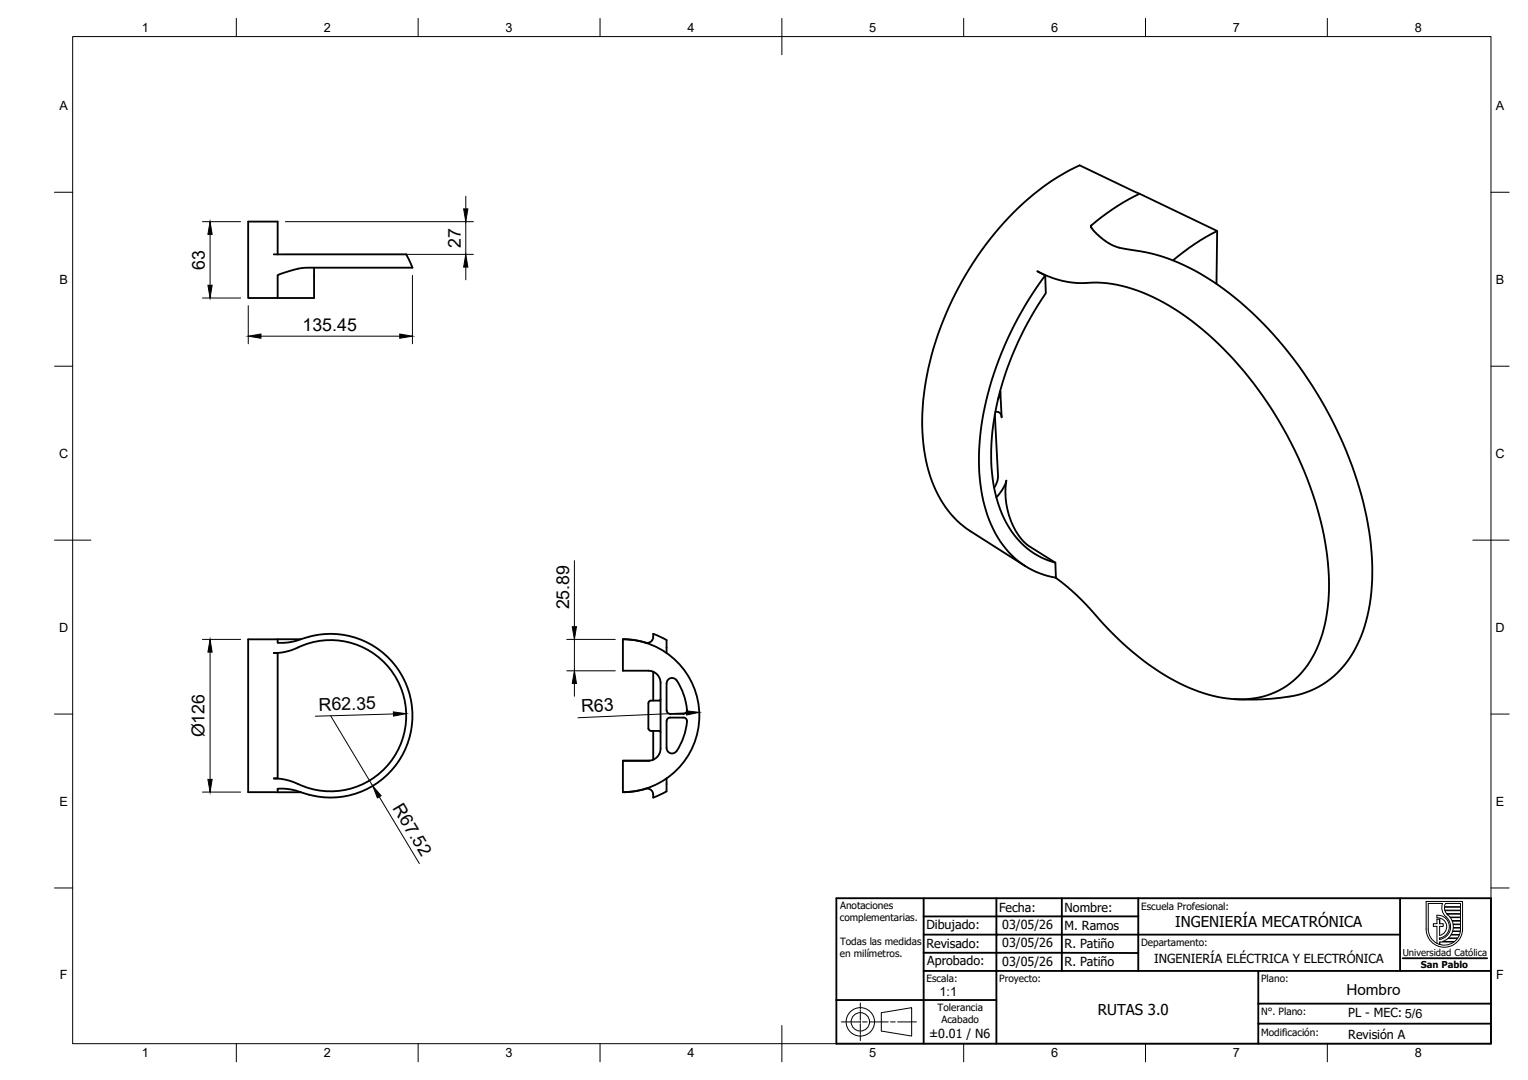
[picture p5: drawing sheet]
<svg xmlns="http://www.w3.org/2000/svg" width="420mm" height="297mm" viewBox="0 0 420 297" stroke-linecap="round" stroke-linejoin="round" font-family="sans-serif">
<!-- layer: Visible -->
<g fill="none" stroke="#000" stroke-width=".51">
<path d="M313.4 53.3a50.1 50.1 0 0 0-13.4 8.9l.4 .9 1.4 1.5 3.6 2.6 2.1 .9 3.9 .7a49.1 49.1 0 0 1 22 8.5 102.4 102.4 0 0 1 34 40.5 90.9 90.9 0 0 1 9.9 41.6 39.1 39.1 0 0 1-7.9 23.9 24.3 24.3 0 0 1-17.3 8.6l-5.1 .4h-7.7M75.3 70h36.4l1.7 3.6h-28.9l-2.7 .3-3.9 1.2-1.5 .6-.1 6.3M76.3 70v-9.1h-8.1v21.1h18.2v-8.4M287.4 75.8l.2 4.9a82.4 82.4 0 0 0-15.1 43.2 37.6 37.6 0 0 0 6 22.7 20.9 20.9 0 0 0 11.7 8.2M334.5 78.1l.2-14.6-37.8-18a71.8 71.8 0 0 0-29.3 26.7 83.2 83.2 0 0 0-14 44.9 39.3 39.3 0 0 0 7.1 23.3l2.4 2.8 2.8 2.3 16 10.2M334.7 63.5a61.4 61.4 0 0 0-12.2 8.1M273.6 114l.8 16.8a5.6 5.6 0 0 1-1 3.3M274.4 109.8l.5-1.1 .2-1.1 .3 7.2a1.37 1.37 0 0 0-1.7-1.5M274 136.8l1.7-2.2 1-2.4-.2 3.4 .2 3.1 .8 3.1 1.1 2.9 1.9 3.2 1.9 1.9 7.8 5 .1 4.1a23.3 23.3 0 0 1-17.8-14.6 51.7 51.7 0 0 1-2.4-28.6 93.7 93.7 0 0 1 17.3-39.9l-2.1-1.2 2.9 1.4 3.6 1.2 2.9 .5 3.5 .2a32.9 32.9 0 0 1 17.5 3.2 78.9 78.9 0 0 1 30.3 26.1 99.8 99.8 0 0 1 19.1 47.7 45.9 45.9 0 0 1-3.6 24.7 22.3 22.3 0 0 1-23.9 12.5 50.6 50.6 0 0 1-25.2-12 140.4 140.4 0 0 1-13.1-13.1l-4.5-4.5-4.6-3.6M75.3 179.6l2.6-.2 2.7-.8a20.9 20.9 0 0 1 31.1 18.3 20.9 20.9 0 0 1-31.1 18.2l-2.7-.8-2.6-.2h1v-34.5zM76.3 175.8v.9l.4 .1 2.8-.1 3.2-.9a22.5 22.5 0 0 1 30.7 19.8 22.5 22.5 0 0 1-28.5 22.9M82.7 175.8h-14.5v42.1h14.5"/>
<path d="M171.3 175.8a15.5 15.5 0 0 1 6.4 1l.8-.1 .7-.5 .4-.7v-1.2l2.7 1.2 1 .6v3.5M179 192.7l-.5 .2-.2 .5v6.9l.2 .5 .5 .2M179.6 184.7v8M181.6 192.3l-.3 .4h-2.3M183.3 198.4v7.3a1.49 1.49 0 0 0 1.1 1.5 1.49 1.49 0 0 0 1.6-.6M183.3 198.3a1.01 1.01 0 0 1 1-1l3.9 .1 .4 .3a1.67 1.67 0 0 1 .2 1.7 17.7 17.7 0 0 1-2.7 7.2M186.1 187.1a15.8 15.8 0 0 1 2.7 8.7l-.4 .4-.5 .1h-3.6a1.04 1.04 0 0 1-1-.9v-7.4a1.49 1.49 0 0 1 1.1-1.5 1.49 1.49 0 0 1 1.6 .6M76.3 217.9l.1-1h1.9l2.8 .5 3.8 1.2M171.3 209.2v8.7a24.4 24.4 0 0 0 6.3-1l.9 .1 .7 .5 .4 .7v1.2l2.2-.9 1.5-.9v-3.5M171.3 209.2h7M178.3 209.2a3.3 3.3 0 0 0 3.3-3.3v-18.1a3.3 3.3 0 0 0-3.3-3.3h-7v-8.7a21 21 0 0 1 21 21 21 21 0 0 1-21 21.1M178.6 209.2h-7.3"/>
<path d="M179 201h2.3l.3 .4M179.6 201v8"/>
</g>
<!-- layer: BORDER -->
<g fill="none" stroke="#000" stroke-width=".27">
<path d="M20 10.1h390v276.9h-390zM65 5.1v5M115 5.1v5M165 5.1v5M215 5.1v10M265 5.1v5M315 5.1v5M365 5.1v5M15 52.9h5M410 52.9h5M15 100.7h5M410 100.7h5"/>
<path d="M15 148.6h10M405 148.6h10M15 196.4h5M410 196.4h5M15 244.2h5M410 244.2h5M65 287v5M115 287v5M165 287v5M215 282.1v9.9M265 287v5M315 287v5"/>
<path d="M365 287v5"/>
</g>
<!-- layer: Title (ISO) -->
<g fill="none" stroke="#000" stroke-width=".51">
<path d="M230 247h180v40h-180zM254 252.1v14.9h20v-9.9h-20M254 252.1h20M254 247v5.1M274 252h39M274 252.1v5h111M274 247v5.1M292 247v20M313 247v20M385 247v20M230 275h44M254 262.1h59"/>
<path d="M254 267v20M346 267h-72v20M385.7 263.6h23.2M410 276h-64v5.5M410 267h-64v9M409.9 281.5h-63.9v5.5"/>
</g>
<circle cx="274" cy="257.1" r=".25" fill="#000"/>
<g fill="none" stroke="#000" stroke-width=".27">
<path d="M236.6 275.9v1.6M236.6 277.7v.5M236.6 278.5v2.1M242.3 278.5l8.4-1.4v7.9l-8.4-1.4zM231.4 281.1h5.1M236.6 280.8v.5M236.6 281.6v2M236.6 283.9v.5M236.6 284.6v1.6M237.2 281.1h1.2M239.1 281.1h5.1M244.9 281.1h1.3"/>
<path d="M246.8 281.1h5.2"/>
<circle cx="236.6" cy="281" r="3.9"/>
<circle cx="236.6" cy="281" r="2.53"/>
</g>
<!-- layer: TITLEBLOCK -->
<g fill="none" stroke="#000" stroke-width=".27">
<path d="M392.2 247.9h10v7.6a5 5 0 0 1-5 5 5 5 0 0 1-5-5zM395.1 252.5v-.8a3.2 3.2 0 0 1 3.4 2.8 3.2 3.2 0 0 1-2.6 3.5M395.1 252.5a2.44 2.44 0 0 1 2.7 2 2.44 2.44 0 0 1-1.9 2.8M395.9 257.3v-2.5h1v-.8h-1v-1.2h-.8v1.2h-1v.8h1v4.7M395.9 259.1v.7M396.7 258.9l1.4-.8h2.7l-.8 .8zM397.2 249.5h4.4v.8h-4.3zM397.2 249.4l.3-.9h4.1v.9h-4.4M397.3 250.5l.5 .8h3.8v-.8h-4.3M397.6 252.2a3.5 3.5 0 0 1 1.2 3.7 3.5 3.5 0 0 1-2.9 2.5v-.4M397.6 252.2l-1-1.4-.1-1.2 .2-1.1h-4v7a4.4 4.4 0 0 0 2.5 4 4.4 4.4 0 0 0 4.6-.4h-3.9M397.9 251.4h3.7v.8h-2.9l-.6-.6"/>
<path d="M398.8 252.4h2.8v.8h-2.3zM399 257.2h2.3l-.4 .8h-2.6zM399.3 253.3l2.3 .1v.8l-2-.1zM399.4 256.2h2.1l-.2 .8h-2.2zM399.6 254.3h2v.8h-2zM401.6 256.1v-.8h-2l-.1 .8h2.1"/>
</g>
<path d="M395.9 252.8v1.2M395.9 258v.4M395.9 259.1v.7M397.9 251.4l.2 .2" fill="none" stroke="#000" stroke-width=".36"/>
<!-- layer: FD_Dimensions -->
<g fill="none" stroke="#000" stroke-width=".27">
<path d="M128.1 54v3.5M55.7 61h10.5M57.8 64.5v14M78.5 61h51.7M78.5 70h51.7M113.4 75.7v18.9M128.1 61v9M128.1 73.5v3.5M55.7 82h10.5M68.3 84.1v10.5M71.8 92.5h38.1M157.9 154.2v18.2"/>
<path d="M55.7 175.9h10.5M57.8 179.4v35M155.9 175.9h13.3M157.9 175.9v8.6M90.9 196.9l11.6 19.3M108.2 196.4l-21.5 .6M155.9 184.5h13.3M157.9 188v3.5M188.8 196.1l-29.9 1.3M55.7 217.9h10.5M104.3 219.2l11 18.3"/>
</g>
<g fill="#000" stroke="#000" stroke-width=".27">
<path d="M127.5 57.5h1.2l-.6 3.5zM57.8 61l.5 3.5h-1.1zM57.2 78.5h1.1l-.5 3.5zM128.1 70l.6 3.5h-1.2zM68.3 92.5l3.5-.6v1.1zM109.9 91.9l3.5 .6-3.5 .5zM57.8 175.9l.5 3.5h-1.1zM157.4 172.4h1.1l-.6 3.5zM108.2 195.8l3.5 .5-3.5 .7zM157.9 184.5l.6 3.5h-1.1zM188.7 195.5l3.6 .4-3.5 .8zM57.2 214.4h1.1l-.5 3.5z"/>
<path d="M102.5 216.2l2.3 2.6-1 .7z"/>
</g>
<g font-size="4.9">
<text x="126.7" y="68.1" transform="rotate(-90 126.7 68.1)">27</text>
<text x="56.3" y="74.2" transform="rotate(-90 56.3 74.2)">63</text>
<text x="83.2" y="91">135.45</text>
<text x="156.5" y="167.6" transform="rotate(-90 156.5 167.6)">25.89</text>
<text x="87.7" y="195.5" transform="rotate(-2 87.7 195.5)">R62.35</text>
<text x="159.9" y="195.9" transform="rotate(-3 159.9 195.9)">R63</text>
<text x="56.2" y="202.8" transform="rotate(-90 56.2 202.8)">Ø126</text>
<text x="107.9" y="222.3" transform="rotate(59 107.9 222.3)">R67.52</text>
</g>
<text font-size="4.2" x="370.2" y="273.5">Hombro</text>
<g font-size="4.1">
<text x="323.2" y="255.1">INGENIERÍA MECATRÓNICA</text>
<text x="301.9" y="279.1">RUTAS 3.0</text>
</g>
<g font-size="3.5">
<text x="39" y="8.8">1</text>
<text x="89" y="8.8">2</text>
<text x="139" y="8.8">3</text>
<text x="189" y="8.8">4</text>
<text x="239" y="8.8">5</text>
<text x="289" y="8.8">6</text>
<text x="339" y="8.8">7</text>
<text x="389" y="8.8">8</text>
<text x="16.3" y="30.2">A</text>
<text x="411.3" y="30.2">A</text>
<text x="16.3" y="78">B</text>
<text x="411.3" y="78">B</text>
<text x="16.2" y="125.9">C</text>
<text x="411.2" y="125.9">C</text>
<text x="16.2" y="173.7">D</text>
<text x="411.2" y="173.7">D</text>
<text x="16.3" y="221.6">E</text>
<text x="411.3" y="221.6">E</text>
<text x="16.4" y="269.4">F</text>
<text x="411.4" y="269.4">F</text>
<text x="258.3" y="273.9">1:1</text>
<text x="39" y="290.8">1</text>
<text x="89" y="290.8">2</text>
<text x="139" y="290.8">3</text>
<text x="189" y="290.8">4</text>
<text x="239" y="290.8">5</text>
<text x="289" y="290.8">6</text>
<text x="339" y="290.8">7</text>
<text x="389" y="290.8">8</text>
</g>
<g font-size="3.4">
<text x="274.7" y="250.8">Fecha:</text>
<text x="292.7" y="250.8">Nombre:</text>
<text x="254.7" y="255.5">Dibujado:</text>
<text x="275.6" y="255.6">03/05/26</text>
<text x="292.7" y="255.9">M. Ramos</text>
<text x="254.7" y="260.8">Revisado:</text>
<text x="275.6" y="260.6">03/05/26</text>
<text x="292.7" y="260.8">R. Patiño</text>
<text x="255" y="265.5">Aprobado:</text>
<text x="275.6" y="265.6">03/05/26</text>
<text x="292.7" y="265.8">R. Patiño</text>
<text x="317.4" y="264.7">INGENIERÍA ELÉCTRICA Y ELECTRÓNICA</text>
<text x="370.7" y="279.8">PL - MEC: 5/6</text>
<text x="255.5" y="285.5">±0.01 / N6</text>
<text x="370.7" y="285.7">Revisión A</text>
</g>
<g font-size="2.8">
<text x="231" y="250.1">Anotaciones</text>
<text x="313.8" y="250.2">Escuela Profesional:</text>
<text x="230.9" y="253.4">complementarias.</text>
<text x="230.9" y="263.2">en milímetros.</text>
<text x="231" y="259.9">Todas las medidas</text>
<text x="313.8" y="260.1">Departamento:</text>
<text x="254.8" y="270.1">Escala:</text>
<text x="274.8" y="270.1">Proyecto:</text>
<text x="346.8" y="270.1">Plano:</text>
<text x="257.8" y="278.1">Tolerancia</text>
<text x="258.8" y="281.4">Acabado</text>
<text x="346.8" y="279.1">N°. Plano:</text>
<text x="346.8" y="284.8">Modificación:</text>
</g>
<g font-size="2.6">
<text x="385.7" y="263">Universidad Católica</text>
<text x="390.7" y="266.2">San Pablo</text>
</g>
</svg>
